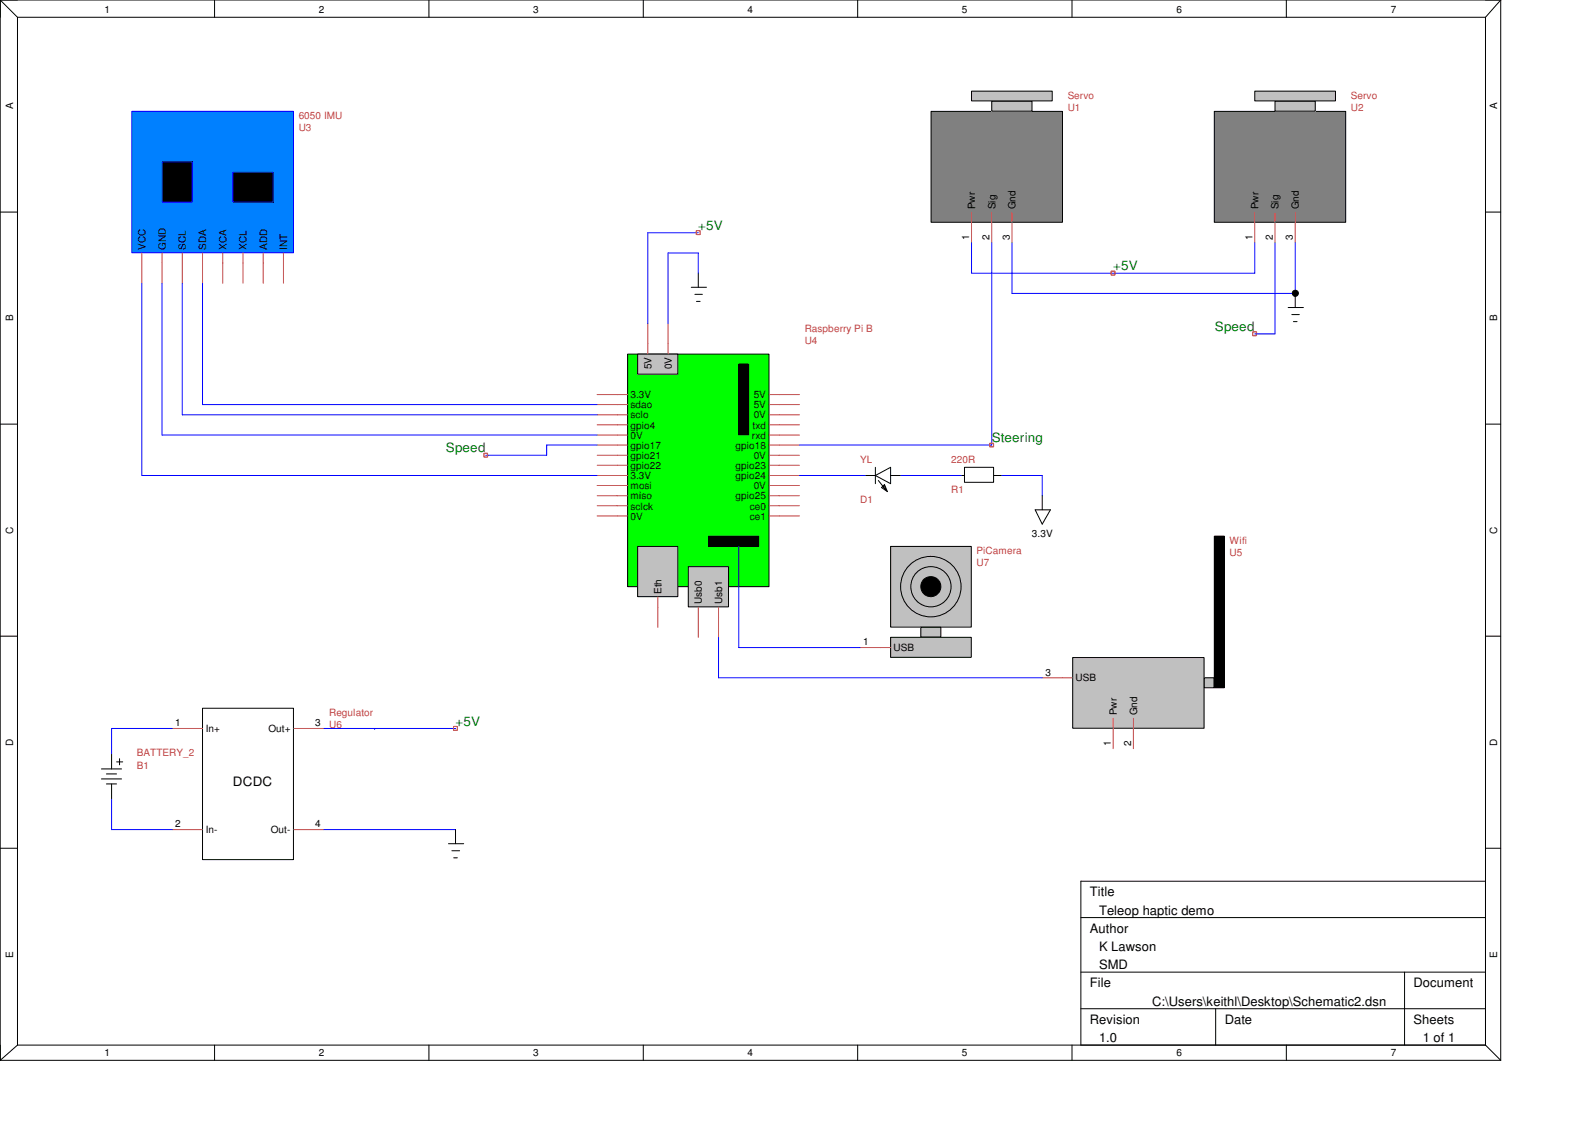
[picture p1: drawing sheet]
<svg xmlns="http://www.w3.org/2000/svg" width="297mm" height="210mm" viewBox="0 0 297 210" stroke-linecap="round" stroke-linejoin="round" font-family="sans-serif">
<path d="M24.6 20.7h30v26.4h-30z" fill-rule="evenodd" fill="#0080ff"/>
<path d="M24.6 20.7h30v26.4h-30zM30.2 30.1h5.6v7.5h-5.6zM43.4 32h7.5v5.6h-7.5z" fill="none" stroke="#00f" stroke-width=".19"/>
<path d="M26.4 47.1v5.6M30.2 47.1v5.6M33.9 47.1v5.6M37.7 47.1v5.6M41.5 47.1v5.6M45.3 47.1v5.6M49 47.1v5.6M52.8 47.1v5.6M32.1 135.7h5.6M54.7 135.7h5.6M32.1 154.5h5.6M54.7 154.5h5.6" fill="none" stroke="#c04040" stroke-width=".19"/>
<g fill="#000">
<path d="M30.2 30.1h5.6v7.5h-5.6z" fill-rule="evenodd"/>
<path d="M43.4 32h7.5v5.6h-7.5z" fill-rule="evenodd"/>
</g>
<path d="M37.7 131.9h16.9v28.2h-16.9z" fill="none" stroke="#000" stroke-width=".19"/>
<path d="M226.1 20.7h24.5v20.7h-24.5z" fill-rule="evenodd" fill="#808080"/>
<path d="M226.1 20.7h24.5v20.7h-24.5z" fill="none" stroke="#000" stroke-width=".19"/>
<path d="M233.7 39.6v5.6M237.4 39.6v5.6M241.2 39.6v5.6" fill="none" stroke="#c04040" stroke-width=".19"/>
<path d="M237.4 18.8h7.5v1.9h-7.5z" fill-rule="evenodd" fill="#c0c0c0"/>
<path d="M237.4 18.8h7.5v1.9h-7.5z" fill="none" stroke="#000" stroke-width=".19"/>
<path d="M233.7 17h15v1.8h-15z" fill-rule="evenodd" fill="#c0c0c0"/>
<path d="M233.7 17h15v1.8h-15z" fill="none" stroke="#000" stroke-width=".19"/>
<path d="M173.4 20.7h24.5v20.7h-24.5z" fill-rule="evenodd" fill="#808080"/>
<path d="M173.4 20.7h24.5v20.7h-24.5z" fill="none" stroke="#000" stroke-width=".19"/>
<path d="M180.9 39.6v5.6M184.7 39.6v5.6M188.5 39.6v5.6" fill="none" stroke="#c04040" stroke-width=".19"/>
<path d="M184.7 18.8h7.5v1.9h-7.5z" fill-rule="evenodd" fill="#c0c0c0"/>
<path d="M184.7 18.8h7.5v1.9h-7.5z" fill="none" stroke="#000" stroke-width=".19"/>
<path d="M180.9 17h15.1v1.8h-15.1z" fill-rule="evenodd" fill="#c0c0c0"/>
<path d="M180.9 17h15.1v1.8h-15.1zM18.9 145.1h3.7M18.9 143.2h3.7M19.8 146h1.9M19.8 144.1h1.9M20.8 140.4v2.8M20.8 146v2.8M21.7 141.9h1.2M22.3 141.3v1.2" fill="none" stroke="#000" stroke-width=".19"/>
<path d="M199.8 122.5h24.4v13.1h-24.4z" fill-rule="evenodd" fill="#c0c0c0"/>
<path d="M199.8 122.5h24.4v13.1h-24.4z" fill="none" stroke="#000" stroke-width=".19"/>
<path d="M194.1 126.2h5.7M207.3 133.8v5.6M211.1 133.8v5.6" fill="none" stroke="#c04040" stroke-width=".19"/>
<path d="M224.3 126.2h1.8v1.9h-1.8z" fill-rule="evenodd" fill="#c0c0c0"/>
<path d="M226.1 99.9h1.9v28.2h-1.9zM224.3 126.2h1.8v1.9h-1.8z" fill="none" stroke="#000" stroke-width=".19"/>
<path d="M226.1 99.9h1.9v28.2h-1.9z" fill-rule="evenodd" fill="#000"/>
<path d="M116.9 66h26.3v43.3h-26.3z" fill-rule="evenodd" fill="#0f0"/>
<path d="M116.9 66h26.3v43.3h-26.3z" fill="none" stroke="#000" stroke-width=".19"/>
<g fill="none" stroke="#c04040" stroke-width=".19">
<path d="M111.2 77.3h5.7M111.2 73.5h5.7M111.2 75.4h5.7M143.3 77.3h5.6M143.3 73.5h5.6M143.3 79.1h5.6M111.2 81h5.7M111.2 82.9h5.7M111.2 86.7h5.7M111.2 92.3h5.7M111.2 94.2h5.7M111.2 84.8h5.7"/>
<path d="M111.2 90.4h5.7M143.3 81h5.6M143.3 82.9h5.6M143.3 86.7h5.6M143.3 88.6h5.6M143.3 92.3h5.6M143.3 94.2h5.6M143.3 96.1h5.6"/>
</g>
<path d="M128.2 105.5h7.5v7.5h-7.5z" fill-rule="evenodd" fill="#c0c0c0"/>
<path d="M128.2 105.5h7.5v7.5h-7.5z" fill="none" stroke="#000" stroke-width=".19"/>
<path d="M118.7 101.8h7.5v9.3h-7.5z" fill-rule="evenodd" fill="#c0c0c0"/>
<path d="M118.7 101.8h7.5v9.3h-7.5z" fill="none" stroke="#000" stroke-width=".19"/>
<path d="M122.5 111.2v5.6M130 113.1v5.6M133.8 113.1v5.6" fill="none" stroke="#c04040" stroke-width=".19"/>
<path d="M118.7 66h7.5v3.7h-7.5z" fill-rule="evenodd" fill="#c0c0c0"/>
<path d="M118.7 66h7.5v3.7h-7.5zM137.6 67.8h1.8v13.2h-1.8z" fill="none" stroke="#000" stroke-width=".19"/>
<path d="M111.2 79.1h5.7M120.6 60.3v5.7M124.4 60.3v5.7M143.3 75.4h5.6M111.2 96.1h5.7M111.2 88.6h5.7M143.3 84.8h5.6M143.3 90.4h5.6" fill="none" stroke="#c04040" stroke-width=".19"/>
<path d="M137.6 67.8h1.8v13.2h-1.8z" fill-rule="evenodd" fill="#000"/>
<path d="M133.8 118.7v7.5h60.3" fill="none" stroke="#00f" stroke-width=".19"/>
<path d="M165.9 101.8h15v15h-15z" fill-rule="evenodd" fill="#c0c0c0"/>
<path d="M165.9 101.8h15v15h-15z" fill="none" stroke="#000" stroke-width=".19"/>
<path d="M171.5 116.8h3.7v1.9h-3.7z" fill-rule="evenodd" fill="#c0c0c0"/>
<path d="M171.5 116.8h3.7v1.9h-3.7z" fill="none" stroke="#000" stroke-width=".19"/>
<circle cx="173.3" cy="109.3" r="5.6" fill="#c0c0c0"/>
<g fill="none" stroke="#000" stroke-width=".19">
<circle cx="173.3" cy="109.3" r="1.87"/>
<circle cx="173.3" cy="109.3" r="5.6"/>
<circle cx="173.4" cy="109.3" r="3.8"/>
</g>
<circle cx="173.3" cy="109.3" r="1.87" fill="#000"/>
<path d="M165.9 118.7h15v3.7h-15z" fill-rule="evenodd" fill="#c0c0c0"/>
<g fill="none" stroke="#000" stroke-width=".19">
<path d="M0 0h279.5M0 0v197.5M0 0l3.3 3.2M3.3 3.2h273.3M3.3 3.2v191.4M40 0v3.2M79.9 0v3.2M119.8 0v3.2M159.7 0v3.2M199.6 0v3.2M239.6 0v3.2M276.6 3.2v191.4"/>
<path d="M279.5 0v197.5M279.5 0l-2.9 3.2M0 39.5h3.3M276.6 39.5h2.9M128.7 53.5h2.9M129.4 54.8h1.4M129.7 56.1h.7M130 50.9v2.6M239.9 57.3h2.8M240.6 58.6h1.4M240.9 59.9h.7M241.2 54.7v2.6"/>
<path d="M0 79h3.3M276.6 79h2.9M131.9 99.9h9.4v1.8h-9.4zM161.2 88.6h1.8M163 88.6l2.9-1.6v3.1zM163 87v3.1M163.6 89.5l1.5 1.9M164.3 90.6l.6 .6M164.5 90.6l.2-.2 .2 .6M164.7 90.3l.6 1.3-1.1-.8zM165.9 88.6h1.8M178.1 88.6h1.5"/>
<path d="M179.6 87h5.4v2.8h-5.4zM185.1 88.6h1.5M192.8 95h2.8l-1.5 2.6zM194.1 92.3v2.7M0 118.5h3.3M165.9 118.7h15v3.7h-15zM276.6 118.5h2.9M0 158h3.3M83.5 157.1h2.9M84.2 158.5h1.4M84.5 159.8h.7M84.8 154.5v2.6"/>
<path d="M276.6 158h2.9M201.3 170.9h75.3M276.6 164.1h-75.3v30.5M0 197.5h279.5M3.3 194.6h273.3M3.3 194.6l-3.3 2.9M40 194.6v2.9M79.9 194.6v2.9M119.8 194.6v2.9M159.7 194.6v2.9M199.6 194.6v2.9M201.3 181.1h75.3"/>
<path d="M201.3 187.9h75.3M226.4 187.9v6.7M239.6 194.6v2.9M261.6 181.1v13.5M276.6 194.6l2.9 2.9"/>
<circle cx="241.2" cy="54.6" r=".57"/>
</g>
<path d="M160.2 120.6h5.7" fill="none" stroke="#c04040" stroke-width=".19"/>
<g fill="none" stroke="#00f" stroke-width=".19">
<path d="M26.4 52.7v35.9h84.8M30.2 52.7v28.3h81M33.9 52.7v24.6h77.3M37.7 52.7v22.7h73.5M130 50.9v-3.8h-5.6v13.2M130 43.3h-9.4v17M180.9 45.2v5.7h52.8v-5.7M184.7 45.2v37.7h-35.8M188.5 45.2v9.5h52.7v-9.5M237.4 45.2v17h-3.7M111.2 82.9h-9.4v1.9h-11.3M148.9 88.6h12.3"/>
<path d="M167.7 88.6h11.3M186.6 88.6h7.5v3.7M137.6 101.8v18.8h22.6M32.1 135.7h-11.3v4.7M60.3 135.7h24.5M69.8 135.7h.1M20.8 148.8v5.7h11.3M60.3 154.5h24.5"/>
</g>
<path d="M129.7 43h.7v.7h-.7zM206.9 50.5h.7v.7h-.7zM233.3 61.8h.7v.7h-.7zM90.1 84.4h.7v.7h-.7zM184.3 82.5h.7v.7h-.7zM84.5 135.3h.7v.7h-.7z" fill="none" stroke="#f00" stroke-width=".19"/>
<g fill="#000">
<path d="M131.9 99.9h9.4v1.8h-9.4z" fill-rule="evenodd"/>
<circle cx="241.2" cy="54.6" r=".57"/>
</g>
<g font-size="2.4" fill="#008020">
<text x="130" y="42.8">+5V</text>
<text x="207.3" y="50.3">+5V</text>
<text x="226.3" y="61.6">Speed</text>
<text x="184.7" y="82.3">Steering</text>
<text x="83.1" y="84.2">Speed</text>
<text x="84.8" y="135.1">+5V</text>
</g>
<g font-size="2.4">
<text x="43.4" y="146.4">DCDC</text>
<text x="203" y="167">Title</text>
<text x="203" y="173.7">Author</text>
<text x="204.7" y="170.3">Teleop haptic demo</text>
<text x="204.7" y="177.1">K Lawson</text>
<text x="203" y="183.9">File</text>
<text x="204.7" y="180.5">SMD</text>
<text x="263.3" y="183.9">Document</text>
<text x="203" y="190.7">Revision</text>
<text x="214.6" y="187.3">C:\Users\keithl\Desktop\Schematic2.dsn</text>
<text x="228.1" y="190.7">Date</text>
<text x="263.3" y="190.7">Sheets</text>
<text x="204.7" y="194.1">1.0</text>
<text x="265" y="194.1">1 of 1</text>
</g>
<g font-size="1.9">
<text x="19.5" y="2.4">1</text>
<text x="59.4" y="2.4">2</text>
<text x="99.3" y="2.4">3</text>
<text x="139.2" y="2.4">4</text>
<text x="179.2" y="2.4">5</text>
<text x="219.1" y="2.4">6</text>
<text x="259" y="2.4">7</text>
<text x="2.5" y="20.4" transform="rotate(-90 2.5 20.4)">A</text>
<text x="278.8" y="20.4" transform="rotate(-90 278.8 20.4)">A</text>
<text x="181.6" y="39" transform="rotate(-90 181.6 39)">Pwr</text>
<text x="185.4" y="39" transform="rotate(-90 185.4 39)">Sig</text>
<text x="189.1" y="39" transform="rotate(-90 189.1 39)">Gnd</text>
<text x="234.4" y="39" transform="rotate(-90 234.4 39)">Pwr</text>
<text x="238.1" y="39" transform="rotate(-90 238.1 39)">Sig</text>
<text x="241.9" y="39" transform="rotate(-90 241.9 39)">Gnd</text>
<text x="27.1" y="46.5" transform="rotate(-90 27.1 46.5)">VCC</text>
<text x="30.9" y="46.5" transform="rotate(-90 30.9 46.5)">GND</text>
<text x="34.6" y="46.5" transform="rotate(-90 34.6 46.5)">SCL</text>
<text x="38.4" y="46.5" transform="rotate(-90 38.4 46.5)">SDA</text>
<text x="42.2" y="46.5" transform="rotate(-90 42.2 46.5)">XCA</text>
<text x="45.9" y="46.5" transform="rotate(-90 45.9 46.5)">XCL</text>
<text x="49.7" y="46.5" transform="rotate(-90 49.7 46.5)">ADD</text>
<text x="53.5" y="46.5" transform="rotate(-90 53.5 46.5)">INT</text>
<text x="180.5" y="44.7" transform="rotate(-90 180.5 44.7)">1</text>
<text x="184.3" y="44.7" transform="rotate(-90 184.3 44.7)">2</text>
<text x="188" y="44.7" transform="rotate(-90 188 44.7)">3</text>
<text x="233.3" y="44.7" transform="rotate(-90 233.3 44.7)">1</text>
<text x="237" y="44.7" transform="rotate(-90 237 44.7)">2</text>
<text x="240.8" y="44.7" transform="rotate(-90 240.8 44.7)">3</text>
<text x="2.5" y="59.9" transform="rotate(-90 2.5 59.9)">B</text>
<text x="278.8" y="59.9" transform="rotate(-90 278.8 59.9)">B</text>
<text x="121.3" y="68.8" transform="rotate(-90 121.3 68.8)">5V</text>
<text x="125.1" y="68.8" transform="rotate(-90 125.1 68.8)">0V</text>
<text x="117.4" y="76.1">sdao</text>
<text x="117.4" y="77.9">sclo</text>
<text x="117.4" y="74.2">3.3V</text>
<text x="140.4" y="77.9">0V</text>
<text x="140.4" y="74.2">5V</text>
<text x="140.4" y="76.1">5V</text>
<text x="117.4" y="81.7">0V</text>
<text x="117.4" y="83.6">gpio17</text>
<text x="117.4" y="79.8">gpio4</text>
<text x="137" y="83.6">gpio18</text>
<text x="140" y="81.7">rxd</text>
<text x="140.2" y="79.8">txd</text>
<text x="117.4" y="85.5">gpio21</text>
<text x="117.4" y="87.4">gpio22</text>
<text x="117.4" y="89.2">3.3V</text>
<text x="137" y="87.4">gpio23</text>
<text x="137" y="89.2">gpio24</text>
<text x="140.4" y="85.5">0V</text>
<text x="117.4" y="91.1">mosi</text>
<text x="117.4" y="93">miso</text>
<text x="117.4" y="94.9">sclck</text>
<text x="137" y="93">gpio25</text>
<text x="139.6" y="94.9">ce0</text>
<text x="140.4" y="91.1">0V</text>
<text x="2.5" y="99.4" transform="rotate(-90 2.5 99.4)">C</text>
<text x="117.4" y="96.8">0V</text>
<text x="139.6" y="96.8">ce1</text>
<text x="192.2" y="99.9">3.3V</text>
<text x="278.8" y="99.4" transform="rotate(-90 278.8 99.4)">C</text>
<text x="123.2" y="110.6" transform="rotate(-90 123.2 110.6)">Eth</text>
<text x="130.7" y="112.5" transform="rotate(-90 130.7 112.5)">Usb0</text>
<text x="134.5" y="112.5" transform="rotate(-90 134.5 112.5)">Usb1</text>
<text x="160.8" y="120.2">1</text>
<text x="166.4" y="121.3">USB</text>
<text x="194.7" y="125.8">3</text>
<text x="200.3" y="126.9">USB</text>
<text x="32.6" y="135.3">1</text>
<text x="38.3" y="136.4">In+</text>
<text x="50" y="136.4">Out+</text>
<text x="58.7" y="135.3">3</text>
<text x="208" y="133.2" transform="rotate(-90 208 133.2)">Pwr</text>
<text x="211.7" y="133.2" transform="rotate(-90 211.7 133.2)">Gnd</text>
<text x="2.5" y="138.9" transform="rotate(-90 2.5 138.9)">D</text>
<text x="206.9" y="138.9" transform="rotate(-90 206.9 138.9)">1</text>
<text x="210.6" y="138.9" transform="rotate(-90 210.6 138.9)">2</text>
<text x="278.8" y="138.9" transform="rotate(-90 278.8 138.9)">D</text>
<text x="32.6" y="154.1">2</text>
<text x="38.3" y="155.2">In-</text>
<text x="50.4" y="155.2">Out-</text>
<text x="58.7" y="154.1">4</text>
<text x="2.5" y="178.4" transform="rotate(-90 2.5 178.4)">E</text>
<text x="278.8" y="178.4" transform="rotate(-90 278.8 178.4)">E</text>
<text x="19.5" y="196.7">1</text>
<text x="59.4" y="196.7">2</text>
<text x="99.3" y="196.7">3</text>
<text x="139.2" y="196.7">4</text>
<text x="179.2" y="196.7">5</text>
<text x="219.1" y="196.7">6</text>
<text x="259" y="196.7">7</text>
</g>
<g font-size="1.9" fill="#c04040">
<text x="55.6" y="22.2">6050 IMU</text>
<text x="198.8" y="20.7">U1</text>
<text x="198.8" y="18.4">Servo</text>
<text x="251.6" y="20.7">U2</text>
<text x="251.6" y="18.4">Servo</text>
<text x="55.6" y="24.5">U3</text>
<text x="149.9" y="64">U4</text>
<text x="149.9" y="61.8">Raspberry Pi B</text>
<text x="160.2" y="86.2">YL</text>
<text x="177.2" y="86.2">220R</text>
<text x="160.2" y="93.8">D1</text>
<text x="177.2" y="91.9">R1</text>
<text x="229" y="101.3">Wifi</text>
<text x="181.9" y="105.5">U7</text>
<text x="181.9" y="103.2">PiCamera</text>
<text x="229" y="103.6">U5</text>
<text x="61.3" y="135.6">U6</text>
<text x="61.3" y="133.3">Regulator</text>
<text x="25.5" y="143.2">B1</text>
<text x="25.5" y="140.9">BATTERY_2</text>
</g>
</svg>
